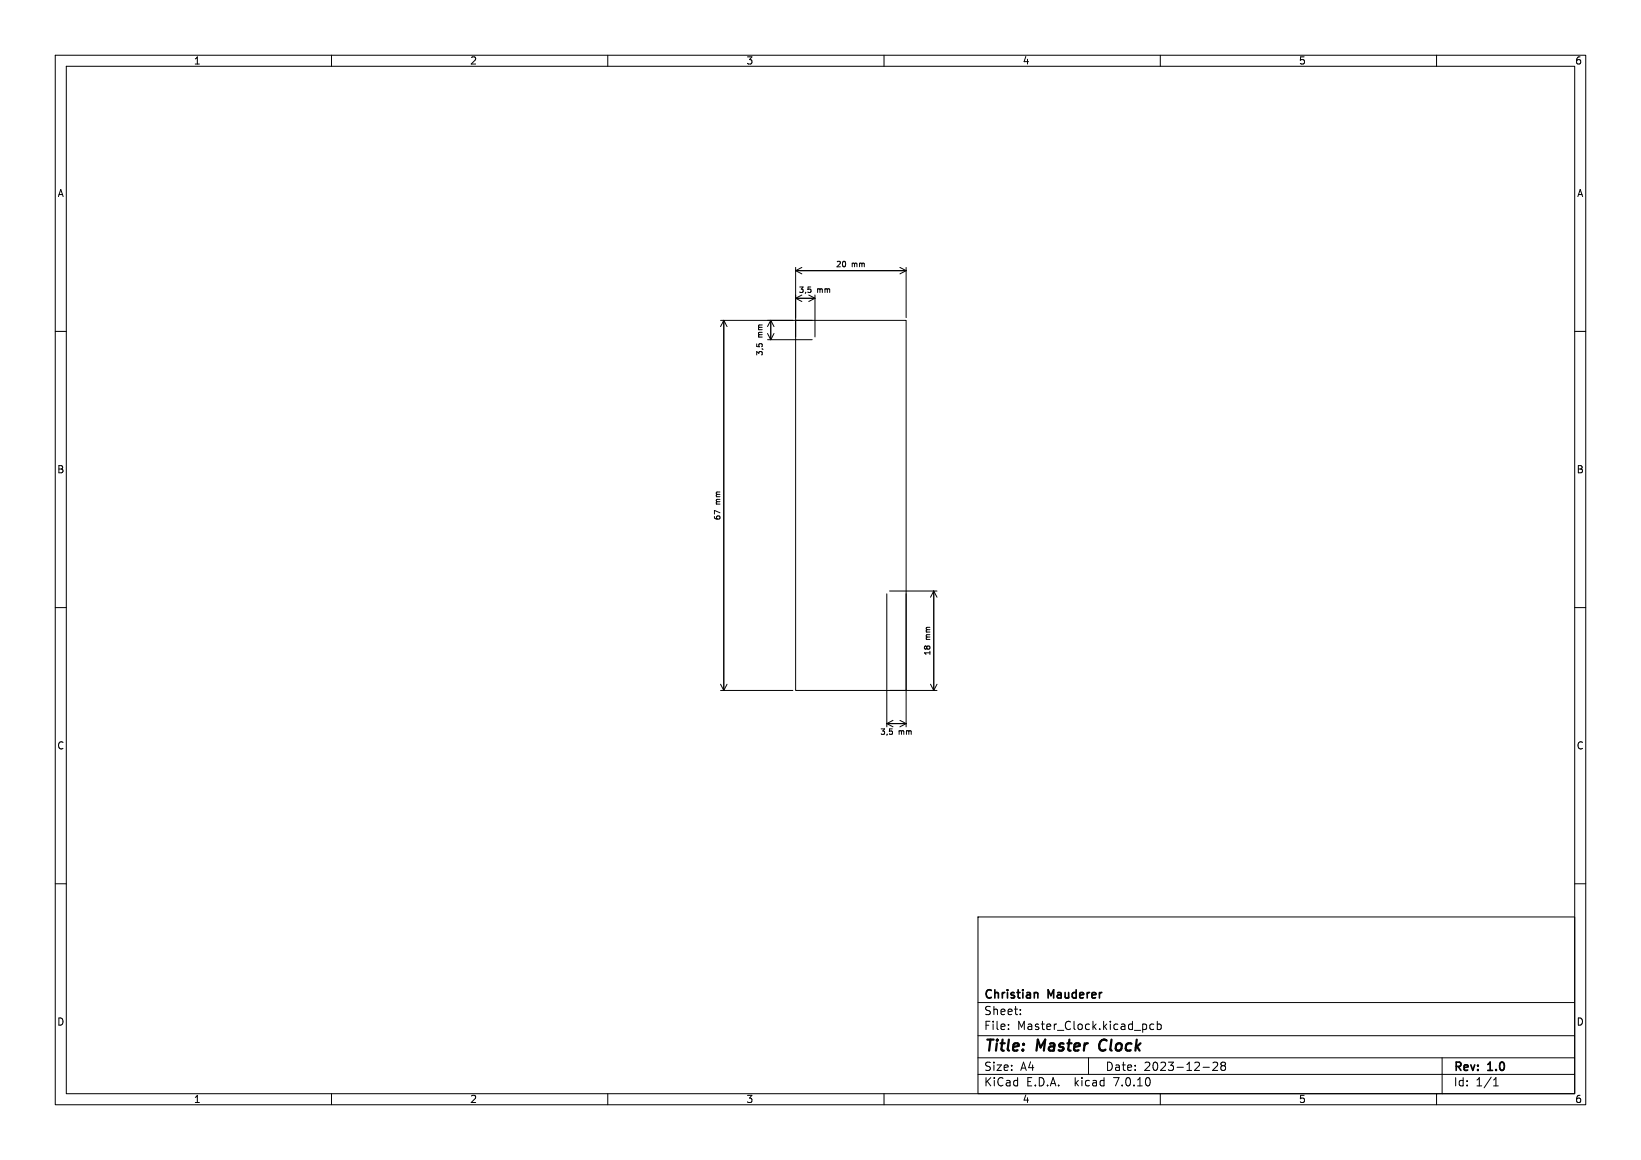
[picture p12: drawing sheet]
<svg xmlns="http://www.w3.org/2000/svg" width="297mm" height="210mm" viewBox="0 0 297 210" stroke-linecap="round" stroke-linejoin="round" font-family="sans-serif">
<g fill="none" stroke="#000" stroke-width=".18">
<path d="M10 10h277v190h-277zM12 12h273v186h-273zM60 10v2M110 10v2M160 10v2M210 10v2M260 10v2M10 60h2M130.4 58h16.6M131 58v67M131 58l.6 1.1M131 58l-.6 1.1"/>
<path d="M139.5 58v3.5M139.5 58l.6 1.1M139.5 58l-.6 1.1M144 58h20v67h-20zM144 48.4v12.6M144 54h3.5M144 54l1.1 .6M144 49h20M144 49l1.1 .6M145.1 53.4l-1.1 .6M145.1 48.4l-1.1 .6M146.4 53.4l1.1 .6"/>
<path d="M147.5 53.4v7.6M147.5 54l-1.1 .6M162.9 48.4l1.1 .6M164 48.4v9.1M164 49l-1.1 .6M285 60h2M138.9 61.5h8.1M138.9 60.4l.6 1.1M140.1 60.4l-.6 1.1M10 110h2M160.5 107.5v24.1M161 107h8.6"/>
<path d="M164 107.5v24.1M169 107v18M169 107l.6 1.1M169 107l-.6 1.1M285 110h2M130.4 125h13.1M130.4 123.9l.6 1.1M131.6 123.9l-.6 1.1M160.5 131h3.5M160.5 131l1.1 .6M161 125h8.6M161.6 130.4l-1.1 .6"/>
<path d="M162.9 130.4l1.1 .6M164 131l-1.1 .6M168.4 123.9l.6 1.1M169.6 123.9l-.6 1.1M10 160h2M285 160h2M177 166h108v32h-108zM60 198v2M110 198v2M160 198v2M177 194.5h108M177 191.5h108"/>
<path d="M177 187.5h108M177 181.5h108M182.5 186.3v.1M182.5 185.5v.1M184.7 183.6v.1M184.7 182.8v.1M197 191.5v3M207.5 185.5v.8M208.8 185.5l-.4-.1-.3 .3v.4l.1 .2h.6M209.5 185.5l.4-.1 .3 .3v.4l-.2 .2h-.5M209.5 184.9v1.5M210 198v2"/>
<path d="M217.7 193.2h1.2M219.5 192.4l.6-.1 .2 .1 .1 .3-.9 1.1h.9M221.2 192.9l-.2-.2 .2-.4 .5 .1 .1 .2-.3 .3M221.2 192.9l-.2 .3v.3l.2 .3 .5-.1 .1-.2-.1-.4-.2-.2M221.2 192.9h.3M260 198v2M261 191.5v6.5M270.3 196.6h.9M270.3 195.5l.4-.4v1.5"/>
</g>
<path d="M199.2 188.5a1.27 1.27 0 0 0 0 1.6" fill="none" stroke="#000" stroke-width=".4"/>
<path d="M187.6 179.7l.2 .2v.8" fill="none" stroke="#000" stroke-width=".3"/>
<g font-size="2.8">
<text x="178" y="190.9">Title:</text>
<text x="187.7" y="190.9">Master</text>
<text x="199.8" y="190.9">Clock</text>
</g>
<g font-size="2.1">
<text x="178" y="184">Sheet:</text>
<text x="178" y="181.2">Christian</text>
<text x="189.7" y="181.2">Mauderer</text>
<text x="178" y="186.7">File:</text>
<text x="184.1" y="186.7">Master_Clock.kicad_pcb</text>
<text x="178" y="196.9">KiCad</text>
<text x="178" y="194.1">Size:</text>
<text x="184.7" y="194.1">A4</text>
<text x="185.7" y="196.9">E.D.A.</text>
<text x="194.6" y="196.9">kicad</text>
<text x="200" y="194.1">Date:</text>
<text x="201.8" y="196.9">7.0.10</text>
<text x="207" y="194.1">2023-12-28</text>
<text x="263" y="194.3">Rev:</text>
<text x="263" y="196.9">Id:</text>
<text x="267.1" y="196.9">1/1</text>
<text x="269.4" y="194.3">1.0</text>
</g>
<g font-size="1.8">
<text x="35" y="11.9">1</text>
<text x="85" y="11.9">2</text>
<text x="135" y="11.9">3</text>
<text x="185" y="11.9">4</text>
<text x="235" y="11.9">5</text>
<text x="285" y="11.9">6</text>
<text x="10.3" y="35.9">A</text>
<text x="285.4" y="35.9">A</text>
<text x="10.3" y="85.9">B</text>
<text x="285.3" y="85.9">B</text>
<text x="10.3" y="135.9">C</text>
<text x="285.3" y="135.9">C</text>
<text x="10.3" y="185.9">D</text>
<text x="285.3" y="185.9">D</text>
<text x="35" y="199.9">1</text>
<text x="85" y="199.9">2</text>
<text x="135" y="199.9">3</text>
<text x="185" y="199.9">4</text>
<text x="235" y="199.9">5</text>
<text x="285" y="199.9">6</text>
</g>
<g font-size="1.4">
<text x="144.5" y="53.2">3,5</text>
<text x="147.9" y="53.2">mm</text>
<text x="151.2" y="48.6">20</text>
<text x="154.1" y="48.6">mm</text>
<text x="138.2" y="64.5" transform="rotate(-90 138.2 64.5)">3,5</text>
<text x="138.2" y="61.1" transform="rotate(-90 138.2 61.1)">mm</text>
<text x="130.6" y="94.3" transform="rotate(-90 130.6 94.3)">67</text>
<text x="130.6" y="91.4" transform="rotate(-90 130.6 91.4)">mm</text>
<text x="168.6" y="118.8" transform="rotate(-90 168.6 118.8)">18</text>
<text x="168.6" y="115.9" transform="rotate(-90 168.6 115.9)">mm</text>
<text x="159.2" y="133.2">3,5</text>
<text x="162.6" y="133.2">mm</text>
</g>
</svg>
